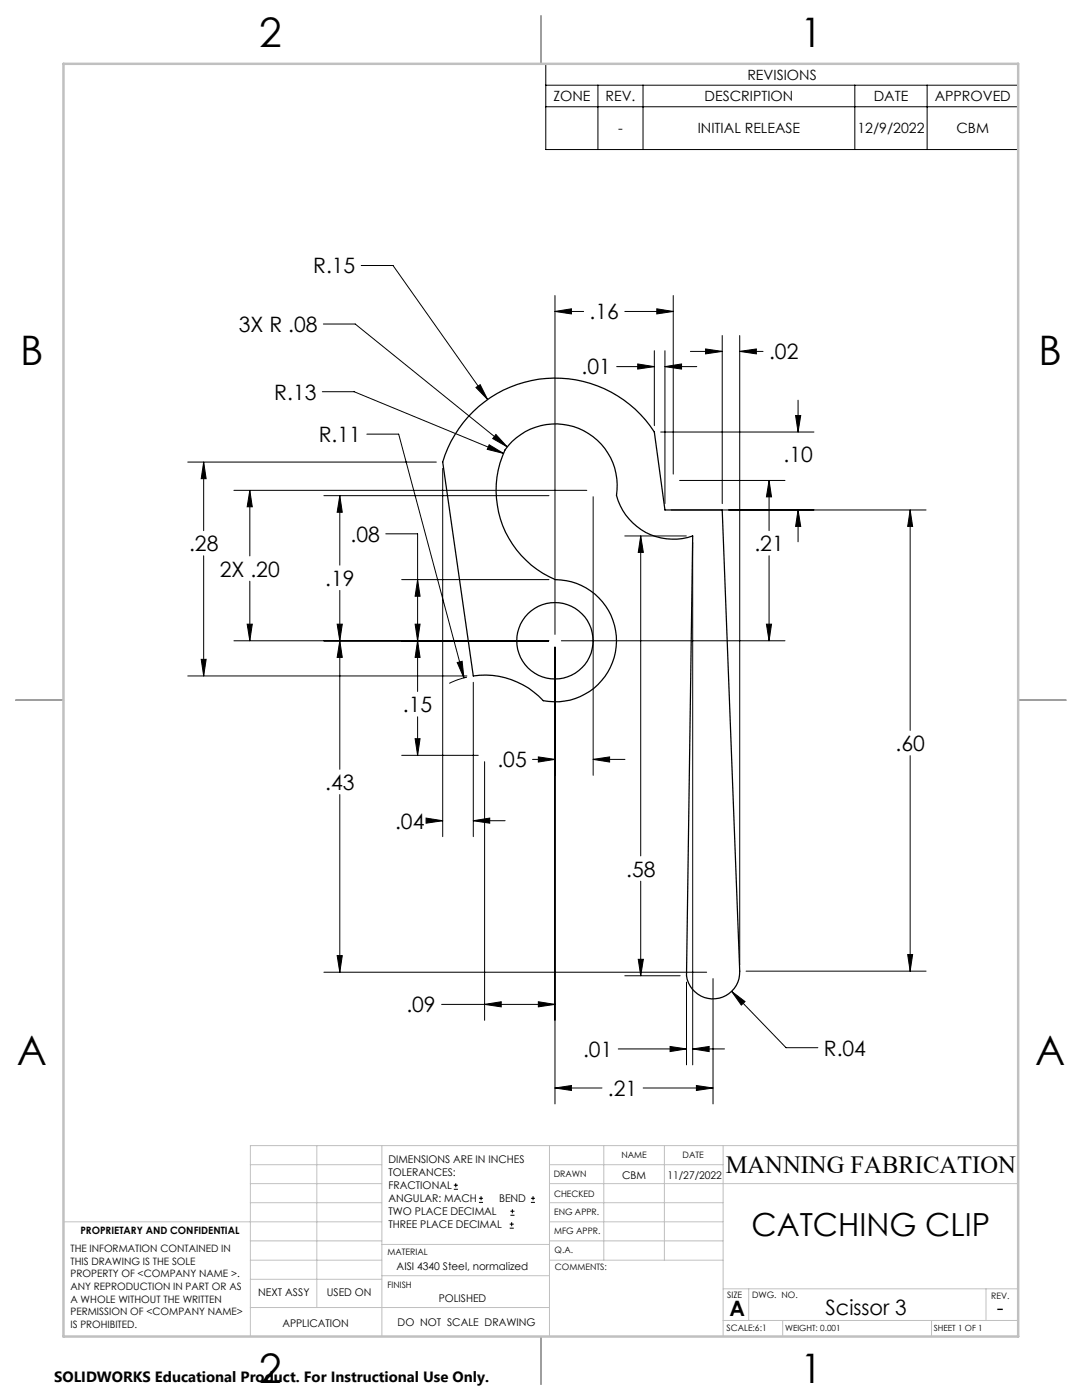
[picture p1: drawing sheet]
<svg xmlns="http://www.w3.org/2000/svg" width="216mm" height="279mm" viewBox="0 0 216 279" stroke-linecap="round" stroke-linejoin="round" font-family="sans-serif">
<g fill="none" stroke="#000" stroke-width=".25">
<path d="M108 3.2v9.5M94.4 82.2a23.5 23.5 0 0 1 36.2 4l2.1 15.6h11.4l3.5 92a5.3 5.3 0 0 1-4.9 5.5 5.3 5.3 0 0 1-5.7-4.6l1.2-87.7a11.7 11.7 0 0 1-15.2-8.1 12.3 12.3 0 0 0-7.5-13.4 12.3 12.3 0 0 0-14.7 4.3 19.3 19.3 0 0 0 10 25.9 12.2 12.2 0 0 1 12.1 13.4 12.2 12.2 0 0 1-14.5 10.7 15.9 15.9 0 0 0-14-4.9l-6.1-42.7a23.8 23.8 0 0 1 6.1-10zM3.1 139.7h9.6M203.2 139.7h9.5M108 266.7v9.6"/>
<circle cx="110.7" cy="127.9" r="7.6"/>
</g>
<g fill="none" stroke="#000" stroke-width=".2">
<path d="M108.9 12.7h94.3v17.1h-94.3zM108.9 17h94.3M119.3 17v12.8M128.3 17v12.8M170.6 17v12.8M185 17v12.8M108.9 21.3h94.3M72.1 53h6.3l18.9 26.7M110.7 59v67.6M134.3 59v35.6M64.3 78.2h6.4l29.8 12.3M64.5 64.7h6.4l30.3 24.5"/>
<path d="M95 77.3l.8-.5 1.5 2.9zM110.7 62.2h5.8M110.7 62.2l3.3-.6v1.1zM123 73.2h7.6M124.7 62.2h9.6M127.2 72.6l3.4 .6-3.4 .5zM130.6 70v14.9M131.1 61.6l3.2 .6-3.2 .5zM132.7 70v30.5M132.7 73.2h6.3M132.7 73.2l3.3-.6v1.1zM137.8 70.1h6.3"/>
<path d="M140.8 69.6l3.3 .5-3.3 .5zM144.1 67v33.5M147.6 67v125.5M147.6 70.1h4.7M147.6 70.1l3.3-.5v1zM159.2 79.9v6.3M37.5 92.2h49.6M40.6 92.2v13.7M40.6 92.2l.5 3.3h-1zM46.7 97.9h70.4M49.8 97.9v13M49.8 97.9l.5 3.2h-1z"/>
<path d="M64.6 98.9h44.9M67.8 98.9v13.9M67.8 98.9l.5 3.3h-1zM73.2 86.6h6.4l13 48.7M88.3 93.5v73.5M97.6 88.8l2.9 1.7-3.3-.8zM99 86.7l2.2 2.5-2.9-1.7zM118.4 99.1v55.6M131.8 86.2h30.6M135.6 95.9h21M153.5 95.9l.5 3.3h-1.1zM153.5 95.9v10"/>
<path d="M158.8 82.9h1l-.6 3.3zM40.6 110.9v24M49.8 116v11.9M67.8 117.8v35.7M77 106.5h6.3v31.5M80.2 115.7h29.3M83.3 115.7l.5 3.3h-1zM124.7 107h12.2M127.8 107v63.8M127.8 107l.6 3.2h-1zM133.9 101.8h50.9M138.2 108.2v104.3"/>
<path d="M153.5 110.9v17M159.2 101.8v6.3M159.2 101.8l.6 3.3h-1zM181.6 101.8v44M181.6 101.8l.5 3.3h-1zM37.5 134.9h55.7M40.1 131.6h1l-.5 3.3zM46.7 127.9h62.8M49.3 124.6h1l-.5 3.3zM67.3 124.6h1l-.5 3.3zM67.8 127.9l.5 3.3h-1zM82.8 124.6h1l-.5 3.3z"/>
<path d="M83.3 127.9l.5 3.3h-1zM91.2 132.2l1-.2 .4 3.3zM93.2 135.1l-1.8 .5-1.8 .8M94.4 136.2v30.8M110.7 129.2v91.1M112 127.9h44.6M152.9 124.6h1.1l-.5 3.3zM67.8 158.6v35.4M80.2 150.7h15.2M82.8 147.4h1l-.5 3.3zM83.3 143.1v7.6M96.7 152v51.6"/>
<path d="M106.3 151.6h4.4M107.4 151.1l3.3 .5-3.3 .5zM118.4 151.6h6.3M118.4 151.6l3.2-.5v1zM181.6 150.8v43M85 163.3l3.3 .5-3.3 .5zM85.9 163.8h2.4M94.4 163.8h6.4M94.4 163.8l3.3-.5v1zM127.8 175.9v18.8M64.6 194h76.4M67.3 190.7h1l-.5 3.3z"/>
<path d="M107.4 199.9l3.3 .5-3.3 .5zM124.7 194.7h11M127.4 191.5h1l-.6 3.2zM137 196v16.5M142.3 195.3v25M146 197.8l10.8 11.3h6.4M146 197.8l2.7 2.1-.8 .7zM148.9 193.8h35.9M181.1 190.5h1l-.5 3.3zM88.1 200.4h22.6M96.7 200.4l3.3-.5v1zM110.7 217.1h9.4"/>
<path d="M110.7 217.1l3.3-.5v1zM123.4 209.3h13.6M128.3 217.1h14M133.7 208.8l3.3 .5-3.3 .6zM138.2 209.3h6.4M138.2 209.3l3.3-.5v1.1zM139 216.6l3.3 .5-3.3 .5zM90.6 237.3h.8M90.6 236.5h.8M90.9 236.1v.9M95.6 240h.8M95.6 239.1h.8"/>
<path d="M96 238.7v.8M105.9 240h.9M105.9 239.1h.9M106.4 238.7v.8M101.7 245.1h.8M101.7 244.3h.8M101.8 242.5h.9M101.8 241.7h.9M102.1 243.9v.8M102.2 241.3v.8"/>
</g>
<g fill="none" stroke="#c0c0c0" stroke-width=".2">
<path d="M50 232.4h26.2M50 236.2h26.2M63.2 228.6v32.3M76.2 228.6v38.1M109.6 228.6v38.1M109.6 232.4h34.7M109.6 236.2h93.6M120.5 228.6v22.9M132.6 228.6v22.9M144.3 228.6v38.1M203.2 228.6h-153.2v38.1M12.7 243.8h63.5"/>
<path d="M50 251.5h26.2M50 240h26.2M50 247.7h26.2M50 255.3h26.2M76.2 254.6h33.4M76.2 248.4h33.4M109.6 251.5h34.7M109.6 243.8h34.7M109.6 240h34.7M109.6 247.7h34.7M144.3 257.2h58.9M149.4 257.2v6.3"/>
<path d="M196.7 257.2v6.3M50 260.9h59.6M144.3 263.5h58.9M156.2 263.5v3.2M185.9 263.5v3.2"/>
</g>
<path d="M108 3.2v9.5M3.1 139.7h9.6M203.2 139.7h9.5M108 266.7v9.6" fill="none" stroke="#c0c0c0" stroke-width=".25"/>
<path d="M12.7 12.7h190.5v254h-190.5z" fill="none" stroke="#c0c0c0" stroke-width=".5"/>
<path d="M91.2 132.2l1.4 3.1-.4-3.3zM83.3 127.9l.5 3.3h-1zM82.8 147.4h1l-.5 3.3zM107.4 199.9l3.3 .5-3.3 .5zM96.7 200.4l3.3-.5v1zM49.3 124.6h1l-.5 3.3zM49.8 97.9l.5 3.2h-1zM67.3 124.6h1l-.5 3.3zM67.8 98.9l.5 3.3h-1zM107.4 151.1l3.3 .5-3.3 .5zM118.4 151.6l3.2-.5v1zM95 77.3l2.3 2.4-1.5-2.9zM99 86.7l-.7 .8 2.9 1.7zM97.6 88.8l-.4 .9 3.3 .8zM40.6 92.2l.5 3.3h-1zM40.1 131.6h1l-.5 3.3zM85 163.3l3.3 .5-3.3 .5zM94.4 163.8l3.3-.5v1zM158.8 82.9h1l-.6 3.3zM159.2 101.8l.6 3.3h-1zM127.2 72.6l3.4 .6-3.4 .5zM132.7 73.2l3.3-.6v1.1zM67.8 127.9l.5 3.3h-1zM67.3 190.7h1l-.5 3.3zM110.7 217.1l3.3-.5v1zM139 216.6l3.3 .5-3.3 .5zM146 197.8l1.9 2.8 .8-.7zM181.6 101.8l.5 3.3h-1zM181.1 190.5h1l-.5 3.3zM140.8 69.6l3.3 .5-3.3 .5zM147.6 70.1l3.3-.5v1zM127.8 107l.6 3.2h-1zM127.4 191.5h1l-.6 3.2zM138.2 209.3l3.3-.5v1.1zM133.7 208.8l3.3 .5-3.3 .6zM152.9 124.6h1.1l-.5 3.3zM153.5 95.9l.5 3.3h-1.1zM110.7 62.2l3.3-.6v1.1zM131.1 61.6l3.2 .6-3.2 .5zM83.3 115.7l.5 3.3h-1zM82.8 124.6h1l-.5 3.3z" fill="#000"/>
<g font-size="8.1">
<text x="51.7" y="9.3">2</text>
<text x="159.7" y="9.3">1</text>
<text x="4" y="72.8">B</text>
<text x="207.2" y="72.8">B</text>
<text x="3.3" y="212.5">A</text>
<text x="206.5" y="212.5">A</text>
<text x="51.7" y="276">2</text>
<text x="159.7" y="276">1</text>
</g>
<text font-size="6.3" x="149.9" y="246.6">CATCHING CLIP</text>
<text font-size="4.9" x="144.8" y="234">MANNING FABRICATION</text>
<g font-size="4.2">
<text x="62.5" y="54.6">R.15</text>
<text x="117.6" y="63.7">.16</text>
<text x="47.7" y="66.3">3X R .08</text>
<text x="153.5" y="71.7">.02</text>
<text x="116" y="74.7">.01</text>
<text x="54.7" y="79.8">R.13</text>
<text x="63.6" y="88.2">R.11</text>
<text x="156.3" y="92.3">.10</text>
<text x="37.7" y="110">.28</text>
<text x="70" y="108.1">.08</text>
<text x="150.5" y="110">.21</text>
<text x="43.9" y="115.1">2X .20</text>
<text x="64.9" y="116.9">.19</text>
<text x="80.4" y="142.1">.15</text>
<text x="178.7" y="149.9">.60</text>
<text x="99.3" y="153.1">.05</text>
<text x="64.9" y="157.6">.43</text>
<text x="78.8" y="165.4">.04</text>
<text x="124.9" y="174.9">.58</text>
<text x="81.1" y="202">.09</text>
<text x="116.3" y="210.9">.01</text>
<text x="164.4" y="210.7">R.04</text>
<text x="121.3" y="218.7">.21</text>
<text x="145.6" y="262.7">A</text>
<text x="164.7" y="262.4">Scissor 3</text>
<text x="198.9" y="262.4">-</text>
</g>
<text font-size="3" x="10.8" y="275.7">SOLIDWORKS Educational Product. For Instructional Use Only.</text>
<g font-size="2.8">
<text x="149.1" y="15.9">REVISIONS</text>
<text x="110.4" y="20.2">ZONE</text>
<text x="120.8" y="20.2">REV.</text>
<text x="140.6" y="20.2">DESCRIPTION</text>
<text x="174.3" y="20.2">DATE</text>
<text x="186.5" y="20.2">APPROVED</text>
<text x="123.4" y="26.6">-</text>
<text x="139.2" y="26.6">INITIAL RELEASE</text>
<text x="171.1" y="26.6">12/9/2022</text>
<text x="190.9" y="26.6">CBM</text>
</g>
<g font-size="2.1">
<text x="77.5" y="232.2">DIMENSIONS ARE IN INCHES</text>
<text x="77.5" y="234.7">TOLERANCES:</text>
<text x="77.5" y="237.3">FRACTIONAL</text>
<text x="77.5" y="239.9">ANGULAR: MACH</text>
<text x="99.6" y="239.9">BEND</text>
<text x="124.1" y="235.2">CBM</text>
<text x="133.2" y="235.2">11/27/2022</text>
<text x="77.5" y="242.5">TWO PLACE DECIMAL</text>
<text x="77.5" y="245.1">THREE PLACE DECIMAL</text>
<text x="79.1" y="253.4">AISI 4340 Steel, normalized</text>
<text x="51.5" y="258.7">NEXT ASSY</text>
<text x="65.2" y="258.6">USED ON</text>
<text x="87.5" y="259.8">POLISHED</text>
<text x="56.3" y="264.8">APPLICATION</text>
<text x="79.3" y="264.6">DO NOT SCALE DRAWING</text>
</g>
<g font-size="2">
<text x="14.1" y="249.9">THE INFORMATION CONTAINED IN</text>
<text x="16" y="246.3">PROPRIETARY AND CONFIDENTIAL</text>
<text x="14.1" y="252.4">THIS DRAWING IS THE SOLE</text>
<text x="14.1" y="254.9">PROPERTY OF &lt;COMPANY NAME &gt;.</text>
<text x="14.1" y="257.4">ANY REPRODUCTION IN PART OR AS</text>
<text x="14.1" y="260">A WHOLE WITHOUT THE WRITTEN</text>
<text x="14.1" y="262.5">PERMISSION OF &lt;COMPANY NAME&gt;</text>
<text x="14.1" y="265">IS PROHIBITED.</text>
</g>
<g font-size="1.8">
<text x="124" y="231.1">NAME</text>
<text x="136.2" y="231.1">DATE</text>
<text x="110.5" y="234.8">DRAWN</text>
<text x="110.5" y="238.9">CHECKED</text>
<text x="110.6" y="242.5">ENG APPR.</text>
<text x="77.3" y="250.5">MATERIAL</text>
<text x="110.6" y="246.3">MFG APPR.</text>
<text x="110.7" y="250">Q.A.</text>
<text x="77.3" y="257">FINISH</text>
<text x="110.7" y="253.5">COMMENTS:</text>
<text x="145.1" y="259">SIZE</text>
<text x="150.1" y="259.1">DWG. NO.</text>
<text x="197.8" y="259.2">REV.</text>
<text x="145" y="265.7">SCALE:6:1</text>
</g>
<g font-size="1.7">
<text x="156.7" y="265.7">WEIGHT: 0.001</text>
<text x="186.3" y="265.7">SHEET 1 OF 1</text>
</g>
</svg>
